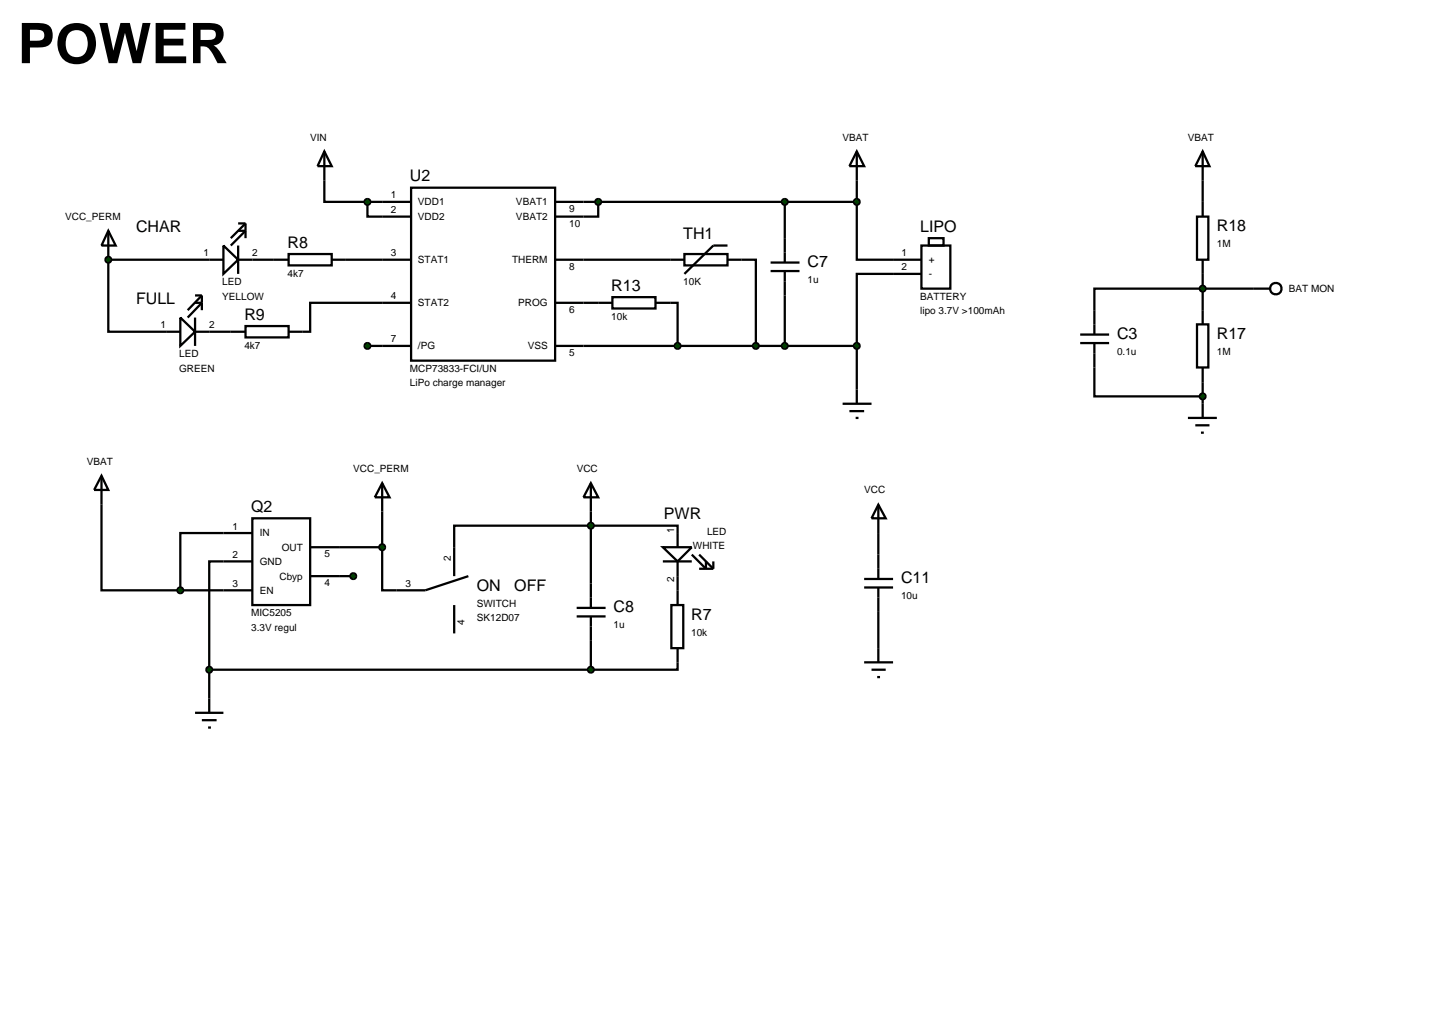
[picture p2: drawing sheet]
<svg xmlns="http://www.w3.org/2000/svg" width="257mm" height="180mm" viewBox="0 0 257 180" stroke-linecap="round" stroke-linejoin="round" font-family="sans-serif">
<g fill="none" stroke="#000" stroke-width=".4">
<path d="M42 39.4h1.3M43.3 39.4l-2.6 2.6M43.3 39.4v2.6M57.2 26.7v8.9h7.6M57.2 26.7l1.3 2.6h-2.5zM64.8 35.6v2.6h7.7M64.8 35.6h7.7M72.5 33.1h25.4v30.5h-25.4zM97.9 35.6h53.2M105.5 35.6v2.6h-7.6M138.4 35.6v6.4M151.1 35.6v10.2h6.4"/>
<path d="M151.1 31.8v3.8M212.1 31.8v3.8M31.8 56l2.6 2.5-2.6 2.5zM34.4 53.4h1.2l-2.5 2.6M34.4 58.5h6.3M34.4 56v5M34.4 52.1h1.2M35.6 52.1l-2.5 2.6M35.6 52.1v2.6M39.4 45.8h-20.3v12.7h12.7M39.4 43.3l2.6 2.5-2.6 2.5zM42 45.8h6.3"/>
<path d="M42 43.3v5M42 40.7h1.3l-2.6 2.6M61 45.8h11.5M72.5 53.4h-17.8v5.1h-1.3M97.9 45.8h22.8M97.9 53.4h7.6M118.2 53.4h1.3v7.6M120.7 44.8h7.6v2h-7.6zM128.3 45.8h5v15.2M128.3 43.3h-2.5l-5.1 5M138.4 52.1v8.9M157.5 48.3h-6.4v12.7"/>
<path d="M212.1 48.3v6.4M221 50.9h-28v3.8M64.8 61h7.7M97.9 61h53.2M148.6 71.2h5.1M149.8 72.5h2.6M150.9 73.7h.5M151.1 61v10.2M193 64.8v5.1h19.1M212.1 67.4v3.8M17.9 89v15.1h13.9M39.4 99h-2.5v19.1"/>
<path d="M39.4 94h-7.6v10.1M59.8 96.5h7.6M67.4 96.5v7.6h7.6l7.6-2.5M67.4 90.2v6.3M104.2 90.2v12.7M116.9 96.5h5.1l-2.5 2.5zM116.9 99h5.1M119.5 96.5v-3.8h-39.4v8.9M119.5 99v5.1M122 97.8l2.5 2.5v-1.3M123.3 97.8l2.5 2.5M125.8 99v1.3"/>
<path d="M154.9 94v3.8M31.8 104.1h7.6M36.9 118.1v5.1M36.9 118.1h67.3M59.8 101.6h2.5M80.1 106.7v5M104.2 113v5.1M119.5 116.8v1.3h-15.3M123.3 100.3h2.5M154.9 107.9v6.4"/>
</g>
<g fill="#004000" stroke="#000" stroke-width=".4">
<path d="M105.1 35.3l.4-.2-.5 .5zM105.5 35.1l.3 .1 .2 .4zM106 35.6l-.2 .4-.3 .1zM105 35.6l.5 .5-.4-.2z"/>
<path d="M64.4 35.3l.4-.2-.5 .5zM64.8 35.1l.4 .2 .1 .3zM65.3 35.6l-.1 .3-.4 .2zM64.3 35.6l.5 .5-.4-.2z"/>
</g>
<g fill="#004000">
<path d="M105 35.6l.5-.5 .5 .5-.5 .5z"/>
<path d="M64.3 35.6l.5-.5 .5 .5-.5 .5z"/>
</g>
<path d="M39.4 94h5.1M39.4 99h5.1M44.5 91.4h10.2v15.3h-10.2zM54.7 96.5h5.1M39.4 104.1h5.1M54.7 101.6h5.1" fill="none" stroke="#000" stroke-width=".4"/>
<g fill="#004000" stroke="#000" stroke-width=".4">
<path d="M61.9 101.3l.4-.2-.5 .5zM62.3 101.1l.3 .1 .2 .4zM62.3 102.1l.5-.5-.2 .4zM61.8 101.6l.5 .5-.3-.1z"/>
<path d="M64.4 60.7l.4-.2-.5 .5zM64.8 60.5l.4 .2 .1 .3zM65.3 61l-.1 .3-.4 .2zM64.3 61l.5 .5-.4-.2z"/>
</g>
<g fill="#004000">
<path d="M61.8 101.6l.5-.5 .5 .5-.5 .5z"/>
<path d="M64.3 61l.5-.5 .5 .5-.5 .5z"/>
</g>
<path d="M104.2 85.2l1.3 2.5h-2.6zM104.2 85.2v5" fill="none" stroke="#000" stroke-width=".4"/>
<path d="M133 60.6l.3-.1-.5 .5zM133.3 60.5l.3 .1 .2 .4zM133.3 61.5l.5-.5-.1 .3zM132.8 61l.5 .5-.4-.2z" fill="#004000" stroke="#000" stroke-width=".4"/>
<path d="M133.3 60.5l.5 .5-.5 .5-.5-.5z" fill="#004000"/>
<path d="M157.5 45.8h5M157.5 48.3h5M162.5 43.3h5.1v7.6h-5.1zM163.8 42h2.6v1.3h-2.6z" fill="none" stroke="#000" stroke-width=".4"/>
<path d="M103.9 92.3l.3-.1-.5 .5zM104.2 92.2l.4 .2 .1 .3zM104.7 92.7l-.2 .4-.3 .1zM103.7 92.7l.5 .5-.3-.1z" fill="#004000" stroke="#000" stroke-width=".4"/>
<path d="M104.2 92.2l.5 .5-.5 .5-.5-.5z" fill="#004000"/>
<path d="M151.1 26.7l1.3 2.6h-2.6zM151.1 26.7v5.1" fill="none" stroke="#000" stroke-width=".4"/>
<path d="M150.8 35.2l.3-.1-.5 .5zM151.1 35.1l.3 .1 .2 .4zM151.6 35.6l-.1 .3-.4 .2zM150.6 35.6l.5 .5-.4-.2z" fill="#004000" stroke="#000" stroke-width=".4"/>
<path d="M150.6 35.6l.5-.5 .5 .5-.5 .5z" fill="#004000"/>
<path d="M17.9 83.9l1.2 2.5h-2.5zM17.9 83.9v5.1M34.4 125.7h5M35.6 127h2.6M36.7 128.3h.5M36.9 123.2v2.5" fill="none" stroke="#000" stroke-width=".4"/>
<path d="M36.6 117.7l.3-.1-.5 .5zM36.9 117.6l.4 .2 .1 .3zM36.9 118.6l.5-.5-.2 .4zM36.4 118.1l.5 .5-.4-.2z" fill="#004000" stroke="#000" stroke-width=".4"/>
<path d="M36.9 117.6l.5 .5-.5 .5-.5-.5z" fill="#004000"/>
<g fill="none" stroke="#000" stroke-width=".4">
<path d="M212.1 26.7l1.2 2.6h-2.5zM212.1 26.7v5.1M19.1 40.7l1.3 2.6h-2.5zM19.1 40.7v5.1M221 50.9h3M209.5 73.7h5.1M210.8 75h2.5M211.8 76.3h.5M212.1 71.2v2.5"/>
<circle cx="225" cy="50.9" r="1.01"/>
</g>
<g fill="#004000" stroke="#000" stroke-width=".4">
<path d="M18.7 45.5l.4-.2-.5 .5zM19.1 45.3l.4 .2 .1 .3zM19.1 46.3l.5-.5-.1 .3zM18.6 45.8l.5 .5-.3-.1z"/>
<path d="M31.4 103.8l.4-.2-.5 .5zM31.8 103.6l.4 .2 .1 .3zM32.3 104.1l-.1 .3-.4 .2zM31.3 104.1l.5 .5-.3-.1z"/>
</g>
<g fill="#004000">
<path d="M18.6 45.8l.5-.5 .5 .5-.5 .5z"/>
<path d="M31.3 104.1l.5-.5 .5 .5-.5 .5z"/>
</g>
<path d="M105.5 53.4h2.5M108 52.4h7.6v2h-7.6zM115.6 53.4h2.6" fill="none" stroke="#000" stroke-width=".4"/>
<path d="M119.1 60.7l.4-.2-.5 .5zM119.5 60.5l.3 .1 .2 .4zM120 61l-.2 .4-.3 .1zM119 61l.5 .5-.4-.2z" fill="#004000" stroke="#000" stroke-width=".4"/>
<path d="M119 61l.5-.5 .5 .5-.5 .5z" fill="#004000"/>
<g fill="none" stroke="#000" stroke-width=".4">
<path d="M211.1 38.2h2v7.6h-2zM212.1 35.6v2.6M40.7 58.5h2.6M43.3 57.5h7.6v2h-7.6zM48.3 45.8h2.6M50.9 44.8h7.6v2h-7.6zM50.9 58.5h2.5M58.5 45.8h2.5M211.1 57.2h2v7.6h-2zM212.1 45.8v2.5M212.1 54.7v2.5M212.1 64.8v2.6"/>
<path d="M118.4 106.7h2.1v7.6h-2.1zM119.5 104.1v2.6M119.5 114.3v2.5"/>
</g>
<g fill="#004000" stroke="#000" stroke-width=".4">
<path d="M211.7 50.6l.4-.2-.5 .5zM212.1 50.4l.3 .1 .2 .4zM212.6 50.9l-.1 .3-.4 .2zM211.6 50.9l.5 .5-.4-.2z"/>
<path d="M150.8 60.6l.3-.1-.5 .5zM151.1 60.5l.3 .1 .2 .4zM151.6 61l-.1 .3-.4 .2zM150.6 61l.5 .5-.4-.2z"/>
</g>
<g fill="#004000">
<path d="M211.6 50.9l.5-.5 .5 .5-.5 .5z"/>
<path d="M150.6 61l.5-.5 .5 .5-.5 .5z"/>
</g>
<path d="M135.9 47.8h5.1M135.9 46.3h5.1M138.4 42v4.3M138.4 47.8v4.3" fill="none" stroke="#000" stroke-width=".4"/>
<g fill="#004000" stroke="#000" stroke-width=".4">
<path d="M138.1 35.2l.3-.1-.5 .5zM138.4 35.1l.4 .2 .1 .3zM138.9 35.6l-.1 .3-.4 .2zM137.9 35.6l.5 .5-.4-.2z"/>
<path d="M138.1 60.6l.3-.1-.5 .5zM138.4 60.5l.4 .2 .1 .3zM138.9 61l-.1 .3-.4 .2zM137.9 61l.5 .5-.4-.2z"/>
</g>
<g fill="#004000">
<path d="M137.9 35.6l.5-.5 .5 .5-.5 .5z"/>
<path d="M137.9 61l.5-.5 .5 .5-.5 .5z"/>
</g>
<path d="M190.5 59h5.1M193 54.7v4.3M190.5 60.5h5.1M193 60.5v4.3M101.7 108.7h5.1M101.7 107.2h5.1M104.2 102.9v4.3M104.2 108.7v4.3" fill="none" stroke="#000" stroke-width=".4"/>
<g fill="#004000" stroke="#000" stroke-width=".4">
<path d="M211.8 69.5l.3-.1-.5 .5zM212.1 69.4l.4 .2 .1 .3zM212.1 70.4l.5-.5-.2 .4zM211.6 69.9l.5 .5-.4-.2z"/>
<path d="M103.9 117.7l.3-.1-.5 .5zM104.2 117.6l.4 .2 .1 .3zM104.7 118.1l-.2 .4-.3 .1zM103.7 118.1l.5 .5-.3-.1z"/>
</g>
<g fill="#004000">
<path d="M212.1 69.4l.5 .5-.5 .5-.5-.5z"/>
<path d="M104.2 117.6l.5 .5-.5 .5-.5-.5z"/>
</g>
<path d="M67.4 85.2l1.3 2.5h-2.6zM67.4 85.2v5M154.9 89l1.3 2.4h-2.5zM154.9 89v5M154.9 97.8v4.3M152.4 116.8h5.1M152.4 102.1h5.1M152.4 103.6h5.1M153.7 118.1h2.5M154.7 119.4h.5M154.9 103.6v4.3M154.9 114.3v2.5" fill="none" stroke="#000" stroke-width=".4"/>
<path d="M67.1 96.1l.3-.1-.5 .5zM67.4 96l.3 .1 .2 .4zM67.9 96.5l-.2 .4-.3 .1zM66.9 96.5l.5 .5-.4-.2z" fill="#004000" stroke="#000" stroke-width=".4"/>
<path d="M67.4 96l.5 .5-.5 .5-.5-.5z" fill="#004000"/>
<text font-size="9.9" x="3.1" y="11.1">POWER</text>
<g font-size="2.8">
<text x="72.3" y="32">U2</text>
<text x="24" y="40.9">CHAR</text>
<text x="162.3" y="40.9">LIPO</text>
<text x="214.6" y="40.8">R18</text>
<text x="50.7" y="43.7">R8</text>
<text x="120.5" y="42.2">TH1</text>
<text x="142.4" y="47.1">C7</text>
<text x="24" y="53.6">FULL</text>
<text x="107.8" y="51.3">R13</text>
<text x="43.1" y="56.4">R9</text>
<text x="197" y="59.8">C3</text>
<text x="214.6" y="59.8">R17</text>
<text x="44.3" y="90.3">Q2</text>
<text x="117.1" y="91.6">PWR</text>
<text x="84.1" y="104.2">ON</text>
<text x="90.7" y="104.2">OFF</text>
<text x="108.2" y="108">C8</text>
<text x="158.9" y="102.9">C11</text>
<text x="121.9" y="109.3">R7</text>
</g>
<g font-size="1.8">
<text x="54.7" y="24.8">VIN</text>
<text x="148.6" y="24.8">VBAT</text>
<text x="209.5" y="24.8">VBAT</text>
<text x="68.9" y="35">1</text>
<text x="11.5" y="38.8">VCC_PERM</text>
<text x="68.9" y="37.6">2</text>
<text x="73.7" y="36.2">VDD1</text>
<text x="73.7" y="38.8">VDD2</text>
<text x="91" y="36.2">VBAT1</text>
<text x="91" y="38.8">VBAT2</text>
<text x="100.4" y="37.4">9</text>
<text x="100.4" y="40">10</text>
<text x="35.9" y="45.2">1</text>
<text x="44.5" y="45.2">2</text>
<text x="68.9" y="45.2">3</text>
<text x="73.7" y="46.4">STAT1</text>
<text x="90.3" y="46.4">THERM</text>
<text x="100.4" y="47.6">8</text>
<text x="159" y="45.2">1</text>
<text x="159" y="47.7">2</text>
<text x="163.8" y="46.4">+</text>
<text x="214.6" y="43.6">1M</text>
<text x="39.2" y="50.3">LED</text>
<text x="39.2" y="52.9">YELLOW</text>
<text x="50.7" y="48.8">4k7</text>
<text x="68.9" y="52.8">4</text>
<text x="73.7" y="54">STAT2</text>
<text x="91.4" y="54">PROG</text>
<text x="120.5" y="50.3">10K</text>
<text x="142.4" y="49.9">1u</text>
<text x="162.3" y="52.9">BATTERY</text>
<text x="163.8" y="48.9">-</text>
<text x="227.3" y="51.5">BAT MON</text>
<text x="28.3" y="57.9">1</text>
<text x="36.9" y="57.9">2</text>
<text x="100.4" y="55.2">6</text>
<text x="107.8" y="56.4">10k</text>
<text x="162.3" y="55.4">lipo 3.7V &gt;100mAh</text>
<text x="31.6" y="63">LED</text>
<text x="31.6" y="65.6">GREEN</text>
<text x="43.1" y="61.5">4k7</text>
<text x="68.9" y="60.4">7</text>
<text x="72.3" y="65.6">MCP73833-FCI/UN</text>
<text x="73.7" y="61.6">/PG</text>
<text x="93.1" y="61.6">VSS</text>
<text x="100.4" y="62.8">5</text>
<text x="197" y="62.6">0.1u</text>
<text x="214.6" y="62.6">1M</text>
<text x="72.3" y="68.1">LiPo charge manager</text>
<text x="15.3" y="82">VBAT</text>
<text x="62.3" y="83.2">VCC_PERM</text>
<text x="101.7" y="83.2">VCC</text>
<text x="152.4" y="87">VCC</text>
<text x="41" y="93.4">1</text>
<text x="45.8" y="94.6">IN</text>
<text x="118.9" y="94" transform="rotate(-90 118.9 94)">1</text>
<text x="124.7" y="94.3">LED</text>
<text x="41" y="98.4">2</text>
<text x="45.8" y="99.6">GND</text>
<text x="49.7" y="97.1">OUT</text>
<text x="57.2" y="98.3">5</text>
<text x="79.5" y="99" transform="rotate(-90 79.5 99)">2</text>
<text x="122.2" y="96.8">WHITE</text>
<text x="41" y="103.5">3</text>
<text x="45.8" y="104.7">EN</text>
<text x="49.3" y="102.2">Cbyp</text>
<text x="57.2" y="103.4">4</text>
<text x="71.5" y="103.5">3</text>
<text x="84.1" y="107">SWITCH</text>
<text x="118.9" y="102.6" transform="rotate(-90 118.9 102.6)">2</text>
<text x="158.9" y="105.7">10u</text>
<text x="44.3" y="108.7">MIC5205</text>
<text x="44.3" y="111.2">3.3V regul</text>
<text x="81.9" y="110.2" transform="rotate(-90 81.9 110.2)">4</text>
<text x="84.1" y="109.5">SK12D07</text>
<text x="108.2" y="110.8">1u</text>
<text x="121.9" y="112.1">10k</text>
</g>
</svg>
